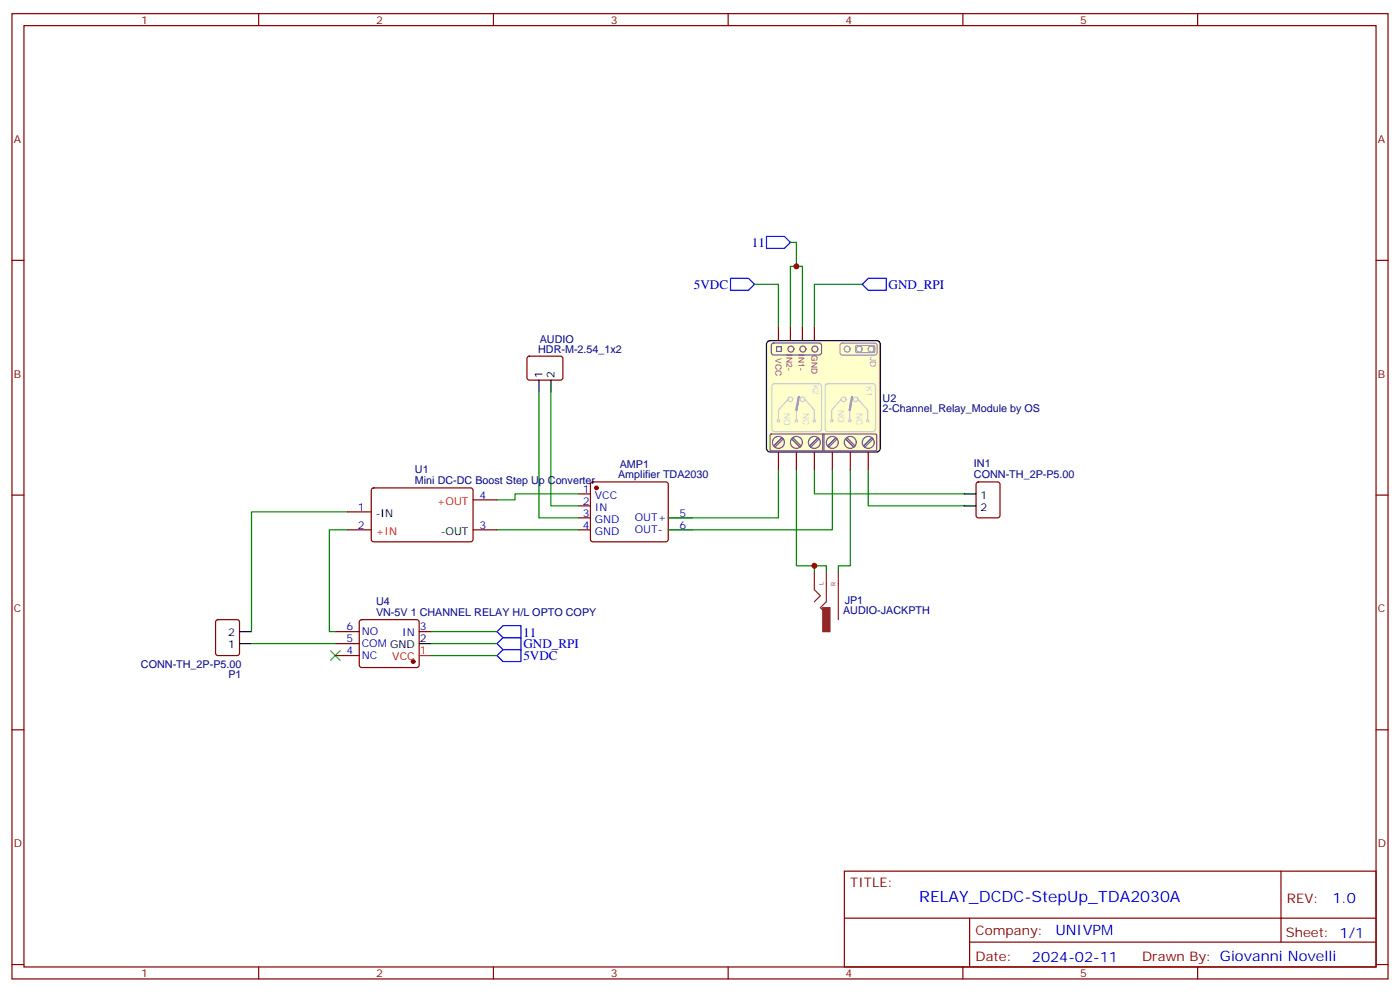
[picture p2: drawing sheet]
<svg xmlns="http://www.w3.org/2000/svg" width="412mm" height="292mm" viewBox="0 0 412 292" stroke-linecap="round" stroke-linejoin="round" font-family="sans-serif">
<g fill="none" stroke="#870000" stroke-width=".35">
<path d="M3.5 4h405.4v284.4h-405.4zM7.1 7.5h398.2v277.3h-398.2zM76.2 4v3.5M145.3 4v3.5M214.5 4v3.5M283.6 4v3.5M352.8 4v3.5M3.5 76.7h3.6M405.3 76.7h3.6M229.3 96.1v5.3M232.8 96.1v5.3M236.4 96.1v5.3"/>
<path d="M239.9 96.1v5.3M229.3 133.1v5.3M234.6 133.1v5.3M239.9 133.1v5.3M245.2 133.1v5.3M250.5 133.1v5.3M255.8 133.1v5.3M3.5 145.8h3.6M405.3 145.8h3.6M3.5 215h3.6M405.3 215h3.6M248.7 256.6h156.6v28.2h-156.6z"/>
<path d="M377.3 256.6v20.9M248.7 270.5h156.5M285.6 277.5h119.6M285.6 270.5v14.1M3.5 284.1h3.6M76.2 284.8v3.6M145.3 284.8v3.6M214.5 284.8v3.6M283.6 284.8v3.6M352.8 284.8v3.6M405.3 284.1h3.6"/>
</g>
<path d="M226 100.8l.8-.5h31.4l.7 .2 .4 .9v30.7l-.2 .6-.9 .4h-31.4l-.6-.2-.4-.8v-30.7z" fill="#ffc" stroke="#000" stroke-width=".35"/>
<path d="M226.9 128l.3-.2h30.7l.3 .4v4.2l-.3 .4h-30.7l-.4-.4z" fill="#ffc" stroke="#666" stroke-width=".35"/>
<g fill="none" stroke="#666" stroke-width=".35">
<path d="M227.4 101.2l.5-.2h13.4l.6 .5 .1 2.4-.2 .5-.5 .2h-13.4l-.5-.3-.2-.4v-2.2zM228.7 102.1h1.5v1.4h-1.5zM230.4 128.9l-2.5 2.5M230.7 129.3l-2.5 2.4M233.2 129.3l2.5 2.4M233.5 128.9l2.5 2.5M240.9 128.9l-2.4 2.5M241.3 129.3l-2.5 2.4M242.4 127.8v5M242.7 127.8v5M246.2 128.9l-2.4 2.5M246.6 129.3l-2.5 2.4"/>
<path d="M249.1 129.3l2.4 2.4M249.4 128.9l2.5 2.5M256.8 128.9l-2.4 2.5M257.2 129.3l-2.5 2.4"/>
<circle cx="233" cy="102.8" r=".88"/>
<circle cx="236.5" cy="102.8" r=".88"/>
<circle cx="240" cy="102.8" r=".88"/>
<circle cx="229.3" cy="130.3" r="1.76"/>
<circle cx="234.6" cy="130.3" r="1.76"/>
<circle cx="239.9" cy="130.3" r="1.76"/>
<circle cx="245.2" cy="130.3" r="1.76"/>
<circle cx="250.5" cy="130.3" r="1.76"/>
<circle cx="255.8" cy="130.3" r="1.76"/>
</g>
<g fill="none" stroke="#999" stroke-width=".35">
<path d="M247.7 101.3l.4-.2h9.8l.5 .7-.1 2.4-.6 .4-9.8-.1-.5-.6v-2.1zM252.1 101.9l.3-.1h5.1l.2 1.7-.4 .4h-4.9l-.4-.4z"/>
<circle cx="249.6" cy="102.8" r=".88"/>
<circle cx="253.1" cy="102.8" r=".88"/>
<circle cx="256.6" cy="102.8" r=".88"/>
</g>
<g fill="none" stroke="#ccc" stroke-width=".35">
<path d="M227.6 113.2l.5-.2h13.2l.5 .2 .2 .5v12.7l-.2 .5-.5 .2h-13.2l-.5-.2-.2-.5v-12.7zM232.1 117.6l-2.8 3.2v2.8M237.1 117.6l2.8 3.2v2.8M243.3 113.2l.5-.2h13.4l.5 .2 .2 .5v12.7l-.3 .5-.4 .2h-13.4l-.5-.2-.2-.5v-12.7zM247.8 117.6l-2.8 3.2v2.8M252.8 117.6l2.8 3.2v2.8M234.6 120.8v2.8M250.3 120.8v2.8"/>
<circle cx="232.8" cy="117.6" r=".71"/>
<circle cx="236.4" cy="117.6" r=".71"/>
<circle cx="248.5" cy="117.6" r=".71"/>
<circle cx="252.1" cy="117.6" r=".71"/>
<circle cx="229.3" cy="124" r=".35"/>
<circle cx="234.6" cy="124" r=".35"/>
<circle cx="239.9" cy="124" r=".35"/>
<circle cx="245" cy="124" r=".35"/>
<circle cx="250.3" cy="124" r=".35"/>
<circle cx="255.6" cy="124" r=".35"/>
</g>
<path d="M235.3 116.9l-.7 3.9M251 116.9l-.7 3.9" fill="none" stroke="#999" stroke-width=".71"/>
<g fill="none" stroke="#870000" stroke-width=".35">
<path d="M155.5 105.1l.4-.2 9.5 .1 .4 .6-.1 5.9-.6 .5-9.4-.1-.5-.6v-5.7zM102.3 156.1h7.1M102.3 150.8h7.1M109.6 143.9l.5-.2 28.8 .1 .4 .6v14.8l-.7 .4-28.8-.1-.4-.6v-14.5zM139.3 156.1h7.1M139.3 147.2h7.1M170.4 145.5h3.5M170.4 149h3.5M170.4 152.5h3.5M170.4 156.1h3.5M174.2 142.2l.4-.2h21.5l.5 .2 .2 .5v16.2l-.2 .5-.5 .2h-21.5l-.5-.2-.2-.5v-16.2zM196.8 152.5h7.1"/>
<path d="M196.8 156.1h7.1M287.7 142.2l.5-.2h5.7l.6 .4 .1 9.4-.5 .7h-5.9l-.6-.4-.1-9.4zM63.7 182.7l.5-.2h5.6l.7 .5 .1 9.4-.5 .7h-5.9l-.6-.5-.1-9.4zM98.8 186.1h7M98.8 193.1h7M98.8 189.6h7M106.1 182.7l.4-.2h16.3l.5 .2 .2 .5v12.7l-.3 .5-.4 .2h-16.3l-.5-.2-.2-.5v-12.7zM123.5 186.1h3.5"/>
</g>
<g fill="#870000" stroke="#870000" stroke-width=".35">
<circle cx="175.7" cy="143.7" r=".53"/>
<circle cx="121.7" cy="194.9" r=".53"/>
</g>
<path d="M239.9 168.4v5.3l1.8 1.8-1.8 1.7M243.4 168.4v8.8l-1.7 1.8 1.7 1.8M246.9 168.4v14.1" fill="none" stroke="#8c2424" stroke-width=".35"/>
<path d="M242.4 179h2.1v7.1h-2.1z" fill="#8c2424" stroke="#8c2424" stroke-width=".35"/>
<g fill="none" stroke="#008700" stroke-width=".35">
<path d="M232.8 71.4h1.8v7.1M222.2 83.7h7.1v12.4M232.8 96.1v-17.6h3.6v17.6M254 83.7h-14.1v12.4M158.7 115.5v37h11.7M162.3 115.5v33.5h8.1M229.3 138.4v14.1h-32.5M234.6 138.4v28.3h5.3M239.9 138.4v7.1h44.1M245.2 138.4v17.7h-48.4M250.5 138.4v28.3h-3.6v1.7M255.8 138.4v10.6h28.2"/>
<path d="M102.3 150.8h-28.2v35.3M102.3 156.1h-5.3v30h1.8M146.4 156.1h24M170.4 145.5h-18.7v1.7h-5.3M239.9 168.4v-1.7h3.5v1.7M74.1 189.6h24.7M127 186.1h19.4M127 189.6h19.4M127 193.1h19.4"/>
</g>
<path d="M225.8 69.6h5.3l1.7 1.8-1.7 1.8h-5.3zM215.2 82h5.3l1.7 1.7-1.7 1.8h-5.3zM255.8 82h5.3v3.5h-5.3l-1.8-1.8zM146.4 189.6l1.8-1.8h5.3v3.5h-5.3zM146.4 193.1l1.8-1.8h5.3v3.6h-5.3zM146.4 186.1l1.8-1.8h5.3v3.5h-5.3z" fill="none" stroke="#00f" stroke-width=".35"/>
<path d="M158.7 112v3.5M162.3 112v3.5M284 145.5h3.5M284 149h3.5M70.6 189.6h3.5M70.6 186.1h3.5M123.5 189.6h3.5" fill="none" stroke="#000" stroke-width=".35"/>
<path d="M97.4 191.7l2.8 2.8M100.2 191.7l-2.8 2.8" fill="none" stroke="#3c3" stroke-width=".35"/>
<path d="M123.5 193.1h3.5" fill="none" stroke="#f00" stroke-width=".35"/>
<g fill="#c00">
<circle cx="239.9" cy="166.7" r=".88"/>
<circle cx="234.6" cy="78.5" r=".88"/>
</g>
<text font-size="4.6" fill="#00f" x="270.8" y="265.6">RELAY_DCDC-StepUp_TDA2030A</text>
<g font-size="4.2" fill="#00f">
<text x="392.5" y="265.9">1.0</text>
<text x="310.9" y="275.4">UNIVPM</text>
<text x="304" y="283.2">2024-02-11</text>
</g>
<g font-size="3.9" fill="#00f">
<text x="221.4" y="72.7">11</text>
<text x="204.4" y="85">5VDC</text>
<text x="261.8" y="85">GND_RPI</text>
<text x="154.1" y="187.5">11</text>
<text x="154.2" y="190.9">GND_RPI</text>
<text x="154.2" y="194.5">5VDC</text>
</g>
<g font-size="3.9" fill="#800">
<text x="250.5" y="261.2">TITLE:</text>
<text x="379.1" y="265.9">REV:</text>
<text x="287.4" y="275.4">Company:</text>
<text x="378.7" y="276">Sheet: 1/1</text>
<text x="287.4" y="283.1">Date:</text>
<text x="336.4" y="283.2">Drawn By: Giovanni Novelli</text>
</g>
<g font-size="3.2" fill="#800">
<text x="41.6" y="7">1</text>
<text x="110.8" y="7">2</text>
<text x="179.9" y="7">3</text>
<text x="249.1" y="7">4</text>
<text x="318.2" y="7">5</text>
<text x="4.1" y="42.1">A</text>
<text x="405.9" y="42.1">A</text>
<text x="4.1" y="111.3">B</text>
<text x="405.9" y="111.3">B</text>
<text x="4.1" y="180.4">C</text>
<text x="405.9" y="180.4">C</text>
<text x="4.1" y="249.6">D</text>
<text x="405.9" y="249.6">D</text>
<text x="41.6" y="287.8">1</text>
<text x="110.8" y="287.8">2</text>
<text x="179.9" y="287.8">3</text>
<text x="249.1" y="287.8">4</text>
<text x="318.2" y="287.8">5</text>
</g>
<g font-size="3.2" fill="#000080">
<text x="159" y="100.9">AUDIO</text>
<text x="158.5" y="103.9">HDR-M-2.54_1x2</text>
<text x="260" y="118.4">U2</text>
<text x="260" y="121.4">2-Channel_Relay_Module by OS</text>
<text x="182.5" y="138">AMP1</text>
<text x="286.9" y="137.7">IN1</text>
<text x="122.2" y="142.5">Mini DC-DC Boost Step Up Converter</text>
<text x="122.2" y="139.4">U1</text>
<text x="182.1" y="140.9">Amplifier TDA2030</text>
<text x="286.9" y="140.9">CONN-TH_2P-P5.00</text>
<text x="110.8" y="178.3">U4</text>
<text x="248.8" y="178.1">JP1</text>
<text x="110.8" y="181.5">VN-5V 1 CHANNEL RELAY H/L OPTO COPY</text>
<text x="248.4" y="181">AUDIO-JACKPTH</text>
<text x="41.5" y="196.6">CONN-TH_2P-P5.00</text>
<text x="67.3" y="199.9">P1</text>
</g>
<g font-size="3.2">
<text x="159.8" y="111.3" transform="rotate(-90 159.8 111.3)">1</text>
<text x="163.3" y="111.3" transform="rotate(-90 163.3 111.3)">2</text>
<text x="288.8" y="146.9">1</text>
<text x="110.7" y="152.2">-IN</text>
<text x="288.8" y="150.4">2</text>
<text x="129.8" y="157.5">-OUT</text>
<text x="67.2" y="191">1</text>
<text x="67.2" y="187.5">2</text>
<text x="123.6" y="189.2">2</text>
</g>
<g font-size="3.2" fill="#f00">
<text x="128.7" y="148.7">+OUT</text>
<text x="110.7" y="157.5">+IN</text>
<text x="115.6" y="194.5">VCC</text>
<text x="123.6" y="192.8">1</text>
</g>
<g font-size="3.2" fill="#00f">
<text x="141.3" y="146.9">4</text>
<text x="171.7" y="145.1">1</text>
<text x="171.7" y="148.7">2</text>
<text x="175.2" y="146.9">VCC</text>
<text x="105.4" y="155.7">2</text>
<text x="105.4" y="150.4">1</text>
<text x="141.3" y="155.7">3</text>
<text x="171.7" y="152.2">3</text>
<text x="171.7" y="155.7">4</text>
<text x="175.2" y="150.4">IN</text>
<text x="175.2" y="154">GND</text>
<text x="187" y="153.6">OUT+</text>
<text x="200.1" y="152.2">5</text>
<text x="200.1" y="155.7">6</text>
<text x="175.2" y="157.5">GND</text>
<text x="187" y="157.1">OUT-</text>
<text x="102.1" y="185.7">6</text>
<text x="123.6" y="185.7">3</text>
<text x="102.1" y="189.2">5</text>
<text x="106.5" y="190.6">COM GND</text>
<text x="106.5" y="187.1">NO</text>
<text x="118.5" y="187.5">IN</text>
<text x="102.1" y="192.8">4</text>
<text x="106.5" y="194.2">NC</text>
</g>
<g font-size="2.5" fill="#666">
<text x="228.5" y="105.4" transform="rotate(90 228.5 105.4)">VCC</text>
<text x="231.7" y="104.4" transform="rotate(90 231.7 104.4)">IN2-</text>
<text x="235.2" y="104.4" transform="rotate(90 235.2 104.4)">IN1-</text>
<text x="239.1" y="104.7" transform="rotate(90 239.1 104.7)">GND</text>
</g>
<text font-size="2.5" fill="#999" x="256.3" y="105.1" transform="rotate(90 256.3 105.1)">JD</text>
<g font-size="2.5" fill="#ccc">
<text x="239.4" y="113.3" transform="rotate(90 239.4 113.3)">K2</text>
<text x="255.3" y="113.7" transform="rotate(90 255.3 113.7)">K1</text>
<text x="230.9" y="121.5" transform="rotate(90 230.9 121.5)">NO</text>
<text x="236.6" y="121.5" transform="rotate(90 236.6 121.5)">NC</text>
<text x="246.9" y="120.8" transform="rotate(90 246.9 120.8)">NO</text>
<text x="252.3" y="121.5" transform="rotate(90 252.3 121.5)">NC</text>
</g>
<g font-size="1.8" fill="#8d2323">
<text x="242.6" y="172.5" transform="rotate(-90 242.6 172.5)">L</text>
<text x="246.1" y="172.7" transform="rotate(-90 246.1 172.7)">R</text>
</g>
</svg>
